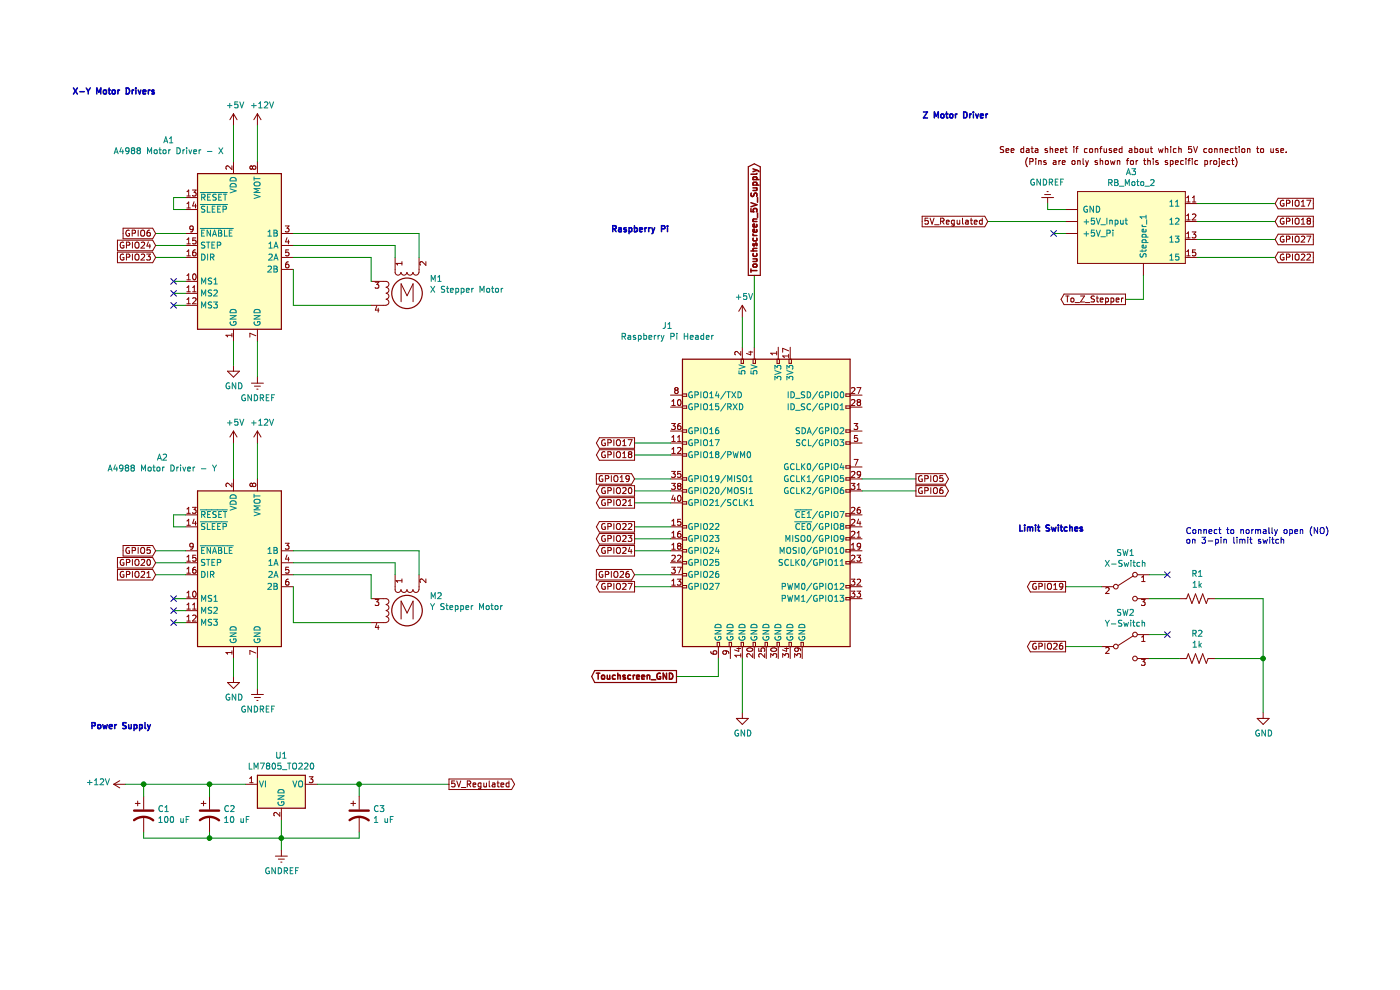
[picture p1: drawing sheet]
EESchema Schematic File Version 4
EELAYER 30 0
EELAYER END
$Descr A4 11693 8268
encoding utf-8
Sheet 1 1
Title ""
Date ""
Rev ""
Comp ""
Comment1 ""
Comment2 ""
Comment3 ""
Comment4 ""
$EndDescr
$Comp
L power:GND #PWR?
U 1 1
P 10550 5950
F 0 "#PWR?" H 10550 5700 50  0001 C CNN
F 1 "GND" H 10555 5777 50  0000 C CNN
F 2 "" H 10550 5950 50  0001 C CNN
F 3 "" H 10550 5950 50  0001 C CNN
	1    10550 5950
	1    0    0    -1  
$EndComp
$Comp
L Device:R_US R1
U 1 1
P 10000 5000
F 0 "R1" V 10205 5000 50  0000 C CNN
F 1 "1k" V 10114 5000 50  0000 C CNN
F 2 "" V 10040 4990 50  0001 C CNN
F 3 "~" H 10000 5000 50  0001 C CNN
	1    10000 5000
	0    -1   -1   0   
$EndComp
$Comp
L Device:R_US R2
U 1 1
P 10000 5500
F 0 "R2" V 10205 5500 50  0000 C CNN
F 1 "1k" V 10114 5500 50  0000 C CNN
F 2 "" V 10040 5490 50  0001 C CNN
F 3 "~" H 10000 5500 50  0001 C CNN
	1    10000 5500
	0    -1   -1   0   
$EndComp
Wire Wire Line
	9600 5500 9850 5500
Wire Wire Line
	9600 5000 9850 5000
Wire Wire Line
	10150 5000 10550 5000
Wire Wire Line
	10550 5000 10550 5500
Wire Wire Line
	10150 5500 10550 5500
Text GLabel 8900 5400 0    50   Output ~ 0
GPIO26
Text GLabel 8900 4900 0    50   Output ~ 0
GPIO19
Wire Wire Line
	8900 4900 9200 4900
Wire Wire Line
	8900 5400 9200 5400
Wire Wire Line
	10550 5500 10550 5950
Connection ~ 10550 5500
$Comp
L power:GNDREF #PWR?
U 1 1
P 2350 7100
F 0 "#PWR?" H 2350 6850 50  0001 C CNN
F 1 "GNDREF" H 2355 6927 50  0000 C CNN
F 2 "" H 2350 7100 50  0001 C CNN
F 3 "" H 2350 7100 50  0001 C CNN
	1    2350 7100
	1    0    0    -1  
$EndComp
$Comp
L power:+12V #PWR?
U 1 1
P 1050 6550
F 0 "#PWR?" H 1050 6400 50  0001 C CNN
F 1 "+12V" V 1065 6678 50  0000 L CNN
F 2 "" H 1050 6550 50  0001 C CNN
F 3 "" H 1050 6550 50  0001 C CNN
	1    1050 6550
	0    -1   -1   0   
$EndComp
$Comp
L Device:CP1 C2
U 1 1
P 1750 6800
F 0 "C2" H 1865 6846 50  0000 L CNN
F 1 "10 uF" H 1865 6755 50  0000 L CNN
F 2 "" H 1750 6800 50  0001 C CNN
F 3 "~" H 1750 6800 50  0001 C CNN
	1    1750 6800
	1    0    0    -1  
$EndComp
$Comp
L Regulator_Linear:LM7805_TO220 U1
U 1 1
P 2350 6550
F 0 "U1" H 2350 6792 50  0000 C CNN
F 1 "LM7805_TO220" H 2350 6701 50  0000 C CNN
F 2 "Package_TO_SOT_THT:TO-220-3_Vertical" H 2350 6775 50  0001 C CIN
F 3 "https://www.onsemi.cn/PowerSolutions/document/MC7800-D.PDF" H 2350 6500 50  0001 C CNN
	1    2350 6550
	1    0    0    -1  
$EndComp
Wire Wire Line
	2350 7100 2350 7000
Text GLabel 3750 6550 2    50   Output ~ 0
5V_Regulated
$Comp
L Device:CP1 C3
U 1 1
P 3000 6800
F 0 "C3" H 3115 6846 50  0000 L CNN
F 1 "1 uF" H 3115 6755 50  0000 L CNN
F 2 "" H 3000 6800 50  0001 C CNN
F 3 "~" H 3000 6800 50  0001 C CNN
	1    3000 6800
	1    0    0    -1  
$EndComp
Wire Wire Line
	2650 6550 3000 6550
Wire Wire Line
	1750 6950 1750 7000
Wire Wire Line
	1750 7000 2350 7000
Connection ~ 2350 7000
Wire Wire Line
	2350 7000 2350 6850
Wire Wire Line
	3000 6950 3000 7000
Wire Wire Line
	1750 6650 1750 6550
Connection ~ 1750 6550
Wire Wire Line
	1750 6550 2050 6550
Wire Wire Line
	3000 6650 3000 6550
Connection ~ 3000 6550
Wire Wire Line
	3000 6550 3750 6550
$Comp
L Device:CP1 C1
U 1 1
P 1200 6800
F 0 "C1" H 1315 6846 50  0000 L CNN
F 1 "100 uF" H 1315 6755 50  0000 L CNN
F 2 "" H 1200 6800 50  0001 C CNN
F 3 "~" H 1200 6800 50  0001 C CNN
	1    1200 6800
	1    0    0    -1  
$EndComp
Wire Wire Line
	1050 6550 1200 6550
Wire Wire Line
	1200 6650 1200 6550
Connection ~ 1200 6550
Wire Wire Line
	1200 6550 1750 6550
Wire Wire Line
	1200 6950 1200 7000
Wire Wire Line
	1200 7000 1750 7000
Connection ~ 1750 7000
$Comp
L Driver_Motor:Pololu_Breakout_A4988 A2
U 1 1
P 1950 4700
F 0 "A2" H 1356 5581 50  0000 C CNN
F 1 "A4988 Motor Driver - Y" H 1356 5490 50  0000 C CNN
F 2 "Module:Pololu_Breakout-16_15.2x20.3mm" H 2225 3950 50  0001 L CNN
F 3 "https://www.pololu.com/product/2980/pictures" H 2050 4400 50  0001 C CNN
	1    1950 4700
	1    0    0    -1  
$EndComp
Wire Wire Line
	1550 4300 1450 4300
Wire Wire Line
	1450 4300 1450 4400
Wire Wire Line
	1450 4400 1550 4400
Wire Wire Line
	1550 1650 1450 1650
Wire Wire Line
	1450 1650 1450 1750
Wire Wire Line
	1450 1750 1550 1750
$Comp
L Motor:Stepper_Motor_bipolar M1
U 1 1
P 3400 2450
F 0 "M1" H 3588 2574 50  0000 L CNN
F 1 "X Stepper Motor" H 3588 2483 50  0000 L CNN
F 2 "" H 3410 2440 50  0001 C CNN
F 3 "http://www.infineon.com/dgdl/Application-Note-TLE8110EE_driving_UniPolarStepperMotor_V1.1.pdf?fileId=db3a30431be39b97011be5d0aa0a00b0" H 3410 2440 50  0001 C CNN
	1    3400 2450
	1    0    0    -1  
$EndComp
$Comp
L Motor:Stepper_Motor_bipolar M2
U 1 1
P 3400 5100
F 0 "M2" H 3588 5224 50  0000 L CNN
F 1 "Y Stepper Motor" H 3588 5133 50  0000 L CNN
F 2 "" H 3410 5090 50  0001 C CNN
F 3 "http://www.infineon.com/dgdl/Application-Note-TLE8110EE_driving_UniPolarStepperMotor_V1.1.pdf?fileId=db3a30431be39b97011be5d0aa0a00b0" H 3410 5090 50  0001 C CNN
	1    3400 5100
	1    0    0    -1  
$EndComp
Wire Wire Line
	2450 1950 3500 1950
Wire Wire Line
	3500 1950 3500 2150
Wire Wire Line
	3300 2150 3300 2050
Wire Wire Line
	3300 2050 2450 2050
Wire Wire Line
	2450 2150 3100 2150
Wire Wire Line
	3100 2150 3100 2350
Wire Wire Line
	2450 2250 2450 2550
Wire Wire Line
	2450 2550 3100 2550
$Comp
L power:GND #PWR?
U 1 1
P 1950 5650
F 0 "#PWR?" H 1950 5400 50  0001 C CNN
F 1 "GND" H 1955 5477 50  0000 C CNN
F 2 "" H 1950 5650 50  0001 C CNN
F 3 "" H 1950 5650 50  0001 C CNN
	1    1950 5650
	1    0    0    -1  
$EndComp
$Comp
L power:GND #PWR?
U 1 1
P 1950 3050
F 0 "#PWR?" H 1950 2800 50  0001 C CNN
F 1 "GND" H 1955 2877 50  0000 C CNN
F 2 "" H 1950 3050 50  0001 C CNN
F 3 "" H 1950 3050 50  0001 C CNN
	1    1950 3050
	1    0    0    -1  
$EndComp
$Comp
L power:GNDREF #PWR?
U 1 1
P 2150 3150
F 0 "#PWR?" H 2150 2900 50  0001 C CNN
F 1 "GNDREF" H 2155 2977 50  0000 C CNN
F 2 "" H 2150 3150 50  0001 C CNN
F 3 "" H 2150 3150 50  0001 C CNN
	1    2150 3150
	1    0    0    -1  
$EndComp
$Comp
L power:GNDREF #PWR?
U 1 1
P 2150 5750
F 0 "#PWR?" H 2150 5500 50  0001 C CNN
F 1 "GNDREF" H 2155 5577 50  0000 C CNN
F 2 "" H 2150 5750 50  0001 C CNN
F 3 "" H 2150 5750 50  0001 C CNN
	1    2150 5750
	1    0    0    -1  
$EndComp
Wire Wire Line
	1950 5500 1950 5650
Wire Wire Line
	2150 5500 2150 5750
Wire Wire Line
	2150 3150 2150 2850
Wire Wire Line
	1950 2850 1950 3050
NoConn ~ 1450 2350
NoConn ~ 1450 2450
NoConn ~ 1450 2550
NoConn ~ 1450 5000
NoConn ~ 1450 5100
NoConn ~ 1450 5200
Wire Wire Line
	1450 5000 1550 5000
Wire Wire Line
	1450 5100 1550 5100
Wire Wire Line
	1450 5200 1550 5200
Wire Wire Line
	1450 2350 1550 2350
Wire Wire Line
	1450 2450 1550 2450
Wire Wire Line
	1450 2550 1550 2550
$Comp
L power:+12V #PWR?
U 1 1
P 2150 1050
F 0 "#PWR?" H 2150 900 50  0001 C CNN
F 1 "+12V" H 2087 1223 50  0000 L CNN
F 2 "" H 2150 1050 50  0001 C CNN
F 3 "" H 2150 1050 50  0001 C CNN
	1    2150 1050
	1    0    0    -1  
$EndComp
Wire Wire Line
	2150 1050 2150 1350
$Comp
L Driver_Motor:Pololu_Breakout_A4988 A1
U 1 1
P 1950 2050
F 0 "A1" H 1409 2931 50  0000 C CNN
F 1 "A4988 Motor Driver - X" H 1409 2840 50  0000 C CNN
F 2 "Module:Pololu_Breakout-16_15.2x20.3mm" H 2225 1300 50  0001 L CNN
F 3 "https://www.pololu.com/product/2980/pictures" H 2050 1750 50  0001 C CNN
	1    1950 2050
	1    0    0    -1  
$EndComp
$Comp
L power:+12V #PWR?
U 1 1
P 2150 3700
F 0 "#PWR?" H 2150 3550 50  0001 C CNN
F 1 "+12V" H 2087 3873 50  0000 L CNN
F 2 "" H 2150 3700 50  0001 C CNN
F 3 "" H 2150 3700 50  0001 C CNN
	1    2150 3700
	1    0    0    -1  
$EndComp
Wire Wire Line
	2150 3700 2150 4000
Wire Wire Line
	2350 7000 3000 7000
$Comp
L Connector:Raspberry_Pi_2_3 J1
U 1 1
P 6400 4200
F 0 "J1" H 5574 5681 50  0000 C CNN
F 1 "Raspberry Pi Header" H 5574 5590 50  0000 C CNN
F 2 "" H 6400 4200 50  0001 C CNN
F 3 "https://www.raspberrypi.org/documentation/hardware/raspberrypi/schematics/rpi_SCH_3bplus_1p0_reduced.pdf" H 6400 4200 50  0001 C CNN
	1    6400 4200
	1    0    0    -1  
$EndComp
Text Notes 8500 4450 0    50   ~ 10
Limit Switches\n
Text Notes 750  6100 0    50   ~ 10
Power Supply\n
Text Notes 600  800  0    50   ~ 10
X-Y Motor Drivers\n
Text Notes 5100 1950 0    50   ~ 10
Raspberry Pi\n
Text Notes 7700 1000 0    50   ~ 10
Z Motor Driver\n
$Comp
L power:+5V #PWR?
U 1 1
P 6200 2650
F 0 "#PWR?" H 6200 2500 50  0001 C CNN
F 1 "+5V" H 6215 2823 50  0000 C CNN
F 2 "" H 6200 2650 50  0001 C CNN
F 3 "" H 6200 2650 50  0001 C CNN
	1    6200 2650
	1    0    0    -1  
$EndComp
$Comp
L power:+5V #PWR?
U 1 1
P 1950 1050
F 0 "#PWR?" H 1950 900 50  0001 C CNN
F 1 "+5V" H 1965 1223 50  0000 C CNN
F 2 "" H 1950 1050 50  0001 C CNN
F 3 "" H 1950 1050 50  0001 C CNN
	1    1950 1050
	1    0    0    -1  
$EndComp
$Comp
L power:+5V #PWR?
U 1 1
P 1950 3700
F 0 "#PWR?" H 1950 3550 50  0001 C CNN
F 1 "+5V" H 1965 3873 50  0000 C CNN
F 2 "" H 1950 3700 50  0001 C CNN
F 3 "" H 1950 3700 50  0001 C CNN
	1    1950 3700
	1    0    0    -1  
$EndComp
Wire Wire Line
	1950 1050 1950 1350
Wire Wire Line
	1950 3700 1950 4000
Wire Wire Line
	6200 2650 6200 2900
Wire Wire Line
	2450 4600 3500 4600
Wire Wire Line
	3500 4600 3500 4800
Wire Wire Line
	3300 4800 3300 4700
Wire Wire Line
	3300 4700 2450 4700
Wire Wire Line
	2450 4800 3100 4800
Wire Wire Line
	3100 4800 3100 5000
Wire Wire Line
	3100 5200 2450 5200
Wire Wire Line
	2450 5200 2450 4900
Text GLabel 6300 2300 1    50   Output ~ 10
Touchscreen_5V_Supply
Wire Wire Line
	6300 2300 6300 2900
Text GLabel 5650 5650 0    50   Output ~ 10
Touchscreen_GND
Wire Wire Line
	5650 5650 6000 5650
Wire Wire Line
	6000 5650 6000 5500
$Comp
L power:GND #PWR?
U 1 1
P 6200 5950
F 0 "#PWR?" H 6200 5700 50  0001 C CNN
F 1 "GND" H 6205 5777 50  0000 C CNN
F 2 "" H 6200 5950 50  0001 C CNN
F 3 "" H 6200 5950 50  0001 C CNN
	1    6200 5950
	1    0    0    -1  
$EndComp
Wire Wire Line
	6200 5500 6200 5950
Text GLabel 5300 4000 0    50   Input ~ 0
GPIO19
Wire Wire Line
	5300 4000 5600 4000
Text GLabel 5300 4800 0    50   Input ~ 0
GPIO26
Wire Wire Line
	5300 4800 5600 4800
Text GLabel 1300 1950 0    50   Input ~ 0
GPIO6
Text GLabel 1300 2050 0    50   Input ~ 0
GPIO24
Text GLabel 1300 2150 0    50   Input ~ 0
GPIO23
Wire Wire Line
	1300 2050 1550 2050
Wire Wire Line
	1550 1950 1300 1950
Wire Wire Line
	1550 2150 1300 2150
Text GLabel 1300 4600 0    50   Input ~ 0
GPIO5
Text GLabel 1300 4700 0    50   Input ~ 0
GPIO20
Text GLabel 1300 4800 0    50   Input ~ 0
GPIO21
Wire Wire Line
	1300 4700 1550 4700
Wire Wire Line
	1550 4600 1300 4600
Wire Wire Line
	1550 4800 1300 4800
Text GLabel 7650 4000 2    50   Output ~ 0
GPIO5
Text GLabel 5300 4100 0    50   Output ~ 0
GPIO20
Text GLabel 5300 4200 0    50   Output ~ 0
GPIO21
Wire Wire Line
	5300 4100 5600 4100
Wire Wire Line
	5300 4200 5600 4200
Text GLabel 7650 4100 2    50   Output ~ 0
GPIO6
Text GLabel 5300 4600 0    50   Output ~ 0
GPIO24
Text GLabel 5300 4500 0    50   Output ~ 0
GPIO23
Wire Wire Line
	7650 4000 7200 4000
Wire Wire Line
	7200 4100 7650 4100
Wire Wire Line
	5300 4500 5600 4500
Wire Wire Line
	5300 4600 5600 4600
$Comp
L Switch:SW_SPDT SW1
U 1 1
P 9400 4900
F 0 "SW1" H 9400 5185 50  0000 C CNN
F 1 "X-Switch" H 9400 5094 50  0000 C CNN
F 2 "" H 9400 4900 50  0001 C CNN
F 3 "~" H 9400 4900 50  0001 C CNN
	1    9400 4900
	1    0    0    -1  
$EndComp
$Comp
L Switch:SW_SPDT SW2
U 1 1
P 9400 5400
F 0 "SW2" H 9400 5685 50  0000 C CNN
F 1 "Y-Switch" H 9400 5594 50  0000 C CNN
F 2 "" H 9400 5400 50  0001 C CNN
F 3 "~" H 9400 5400 50  0001 C CNN
	1    9400 5400
	1    0    0    -1  
$EndComp
NoConn ~ 9750 4800
NoConn ~ 9750 5300
Wire Wire Line
	9750 4800 9600 4800
Wire Wire Line
	9750 5300 9600 5300
Text Notes 9900 4550 0    50   ~ 0
Connect to normally open (NO)\non 3-pin limit switch
Text GLabel 5300 3700 0    50   Output ~ 0
GPIO17
Wire Wire Line
	5300 3700 5600 3700
Text GLabel 5300 4400 0    50   Output ~ 0
GPIO22
Wire Wire Line
	5300 4400 5600 4400
Text GLabel 5300 4900 0    50   Output ~ 0
GPIO27
Wire Wire Line
	5300 4900 5600 4900
Text GLabel 5300 3800 0    50   Output ~ 0
GPIO18
Wire Wire Line
	5300 3800 5600 3800
$Comp
L RB_Moto2:RB_Moto_2 A3
U 1 1
P 9100 1750
F 0 "A3" H 9449 2065 50  0000 C CNN
F 1 "RB_Moto_2" H 9449 1974 50  0000 C CNN
F 2 "" H 9450 2050 50  0001 C CNN
F 3 "" H 9450 2050 50  0001 C CNN
	1    9100 1750
	1    0    0    -1  
$EndComp
Text GLabel 8250 1850 0    50   Input ~ 0
5V_Regulated
Wire Wire Line
	8250 1850 8900 1850
Wire Wire Line
	8900 1750 8750 1750
NoConn ~ 8800 1950
Wire Wire Line
	8800 1950 8900 1950
Text GLabel 10650 1850 2    50   Input ~ 0
GPIO18
Text GLabel 10650 1700 2    50   Input ~ 0
GPIO17
Text GLabel 10650 2000 2    50   Input ~ 0
GPIO27
Text GLabel 10650 2150 2    50   Input ~ 0
GPIO22
Wire Wire Line
	10000 1700 10650 1700
Wire Wire Line
	10000 1850 10650 1850
Wire Wire Line
	10650 2000 10000 2000
Wire Wire Line
	10000 2150 10650 2150
$Comp
L power:GNDREF #PWR?
U 1 1
P 8750 1700
F 0 "#PWR?" H 8750 1450 50  0001 C CNN
F 1 "GNDREF" H 8755 1527 50  0000 C CNN
F 2 "" H 8750 1700 50  0001 C CNN
F 3 "" H 8750 1700 50  0001 C CNN
	1    8750 1700
	-1   0    0    1   
$EndComp
Wire Wire Line
	8750 1750 8750 1700
Text GLabel 9400 2500 0    50   Output ~ 0
To_Z_Stepper
Wire Wire Line
	9550 2300 9550 2500
Wire Wire Line
	9550 2500 9400 2500
$EndSCHEMATC
